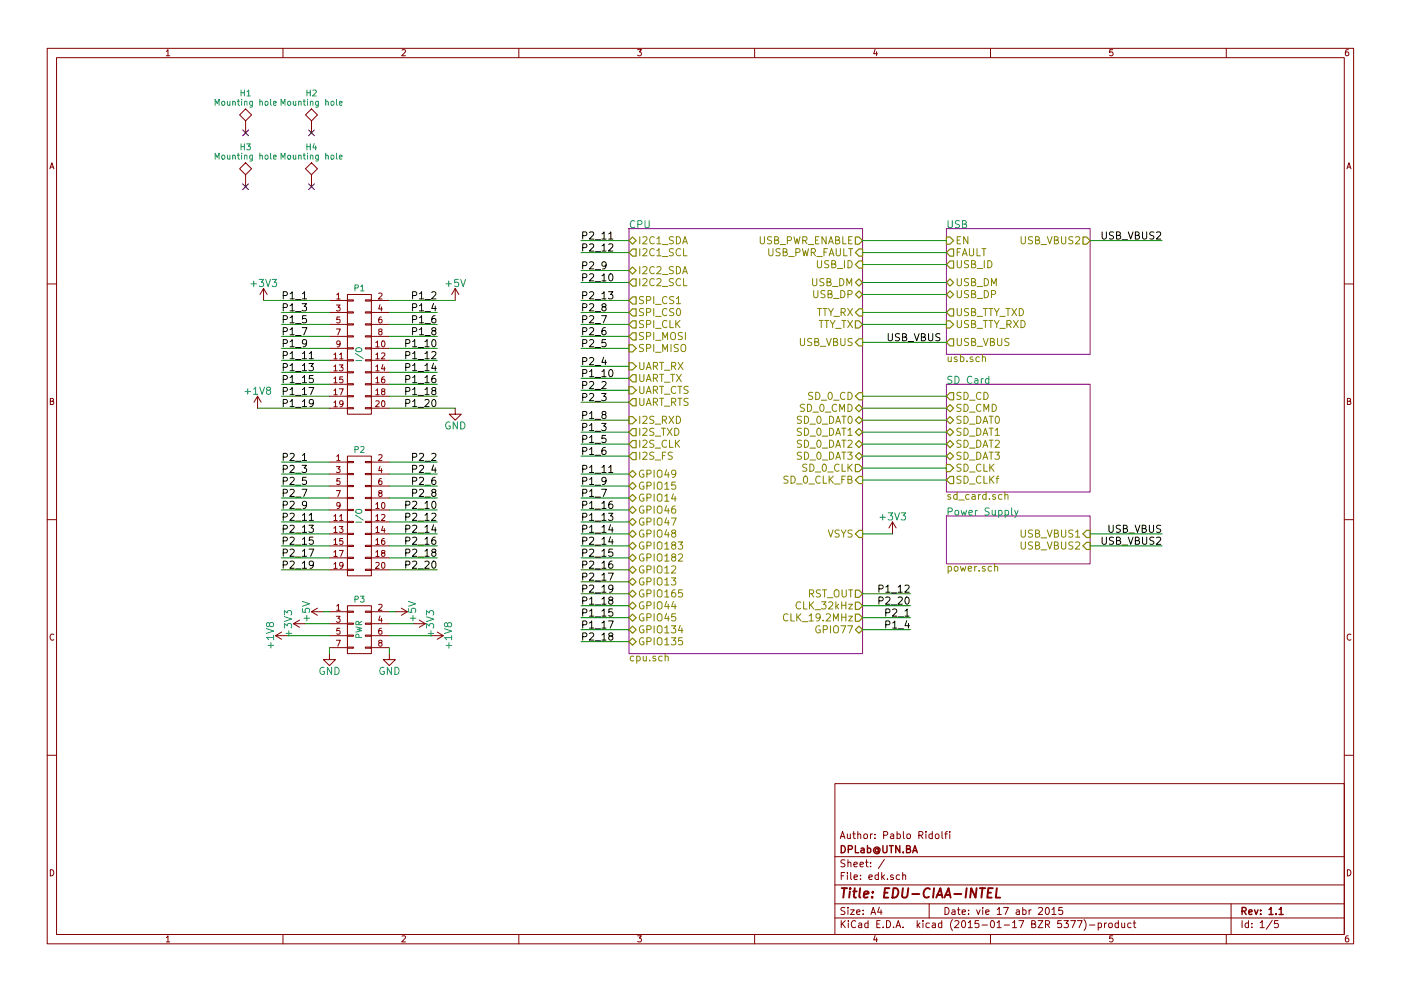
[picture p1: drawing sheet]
EESchema Schematic File Version 2
LIBS:power
LIBS:device
LIBS:transistors
LIBS:conn
LIBS:linear
LIBS:regul
LIBS:74xx
LIBS:cmos4000
LIBS:adc-dac
LIBS:memory
LIBS:xilinx
LIBS:special
LIBS:microcontrollers
LIBS:dsp
LIBS:microchip
LIBS:analog_switches
LIBS:motorola
LIBS:texas
LIBS:intel
LIBS:audio
LIBS:interface
LIBS:digital-audio
LIBS:philips
LIBS:display
LIBS:cypress
LIBS:siliconi
LIBS:opto
LIBS:atmel
LIBS:contrib
LIBS:valves
LIBS:bav199
LIBS:bss138dp
LIBS:ft232rq
LIBS:intel_edison
LIBS:mic2039eymt
LIBS:sd-con
LIBS:tblocks
LIBS:TXB0108
LIBS:txs0206-29
LIBS:prtr5v0u2x
LIBS:transf_unip
LIBS:edk-cache
EELAYER 25 0
EELAYER END
$Descr A4 11693 8268
encoding utf-8
Sheet 1 5
Title "EDU-CIAA-INTEL"
Date "vie 17 abr 2015"
Rev "1.1"
Comp "DPLab@UTN.BA"
Comment1 "Author: Pablo Ridolfi"
Comment2 ""
Comment3 ""
Comment4 ""
$EndDescr
$Sheet
S 5250 1900 1950 3550
U 54DA1A9C
F0 "CPU" 60
F1 "cpu.sch" 60
F2 "USB_ID" I R 7200 2200 60 
F3 "USB_PWR_FAULT" I R 7200 2100 60 
F4 "USB_PWR_ENABLE" O R 7200 2000 60 
F5 "TTY_TX" O R 7200 2700 60 
F6 "TTY_RX" I R 7200 2600 60 
F7 "USB_DP" B R 7200 2450 60 
F8 "USB_DM" B R 7200 2350 60 
F9 "USB_VBUS" I R 7200 2850 60 
F10 "I2C1_SDA" B L 5250 2000 60 
F11 "I2C1_SCL" O L 5250 2100 60 
F12 "I2C2_SDA" B L 5250 2250 60 
F13 "I2C2_SCL" O L 5250 2350 60 
F14 "SPI_CS1" O L 5250 2500 60 
F15 "SPI_CS0" O L 5250 2600 60 
F16 "SPI_CLK" O L 5250 2700 60 
F17 "SPI_MOSI" O L 5250 2800 60 
F18 "SPI_MISO" I L 5250 2900 60 
F19 "UART_RX" I L 5250 3050 60 
F20 "UART_CTS" I L 5250 3250 60 
F21 "UART_RTS" O L 5250 3350 60 
F22 "UART_TX" O L 5250 3150 60 
F23 "VSYS" I R 7200 4450 60 
F24 "SD_0_CLK_FB" I R 7200 4000 60 
F25 "SD_0_CLK" O R 7200 3900 60 
F26 "SD_0_CD" I R 7200 3300 60 
F27 "SD_0_CMD" B R 7200 3400 60 
F28 "SD_0_DAT2" B R 7200 3700 60 
F29 "SD_0_DAT0" B R 7200 3500 60 
F30 "SD_0_DAT3" B R 7200 3800 60 
F31 "SD_0_DAT1" B R 7200 3600 60 
F32 "I2S_RXD" I L 5250 3500 60 
F33 "I2S_CLK" O L 5250 3700 60 
F34 "I2S_FS" O L 5250 3800 60 
F35 "I2S_TXD" O L 5250 3600 60 
F36 "GPIO49" B L 5250 3950 60 
F37 "GPIO15" B L 5250 4050 60 
F38 "GPIO14" B L 5250 4150 60 
F39 "GPIO46" B L 5250 4250 60 
F40 "GPIO47" B L 5250 4350 60 
F41 "GPIO48" B L 5250 4450 60 
F42 "GPIO183" B L 5250 4550 60 
F43 "GPIO182" B L 5250 4650 60 
F44 "GPIO12" B L 5250 4750 60 
F45 "GPIO13" B L 5250 4850 60 
F46 "GPIO165" B L 5250 4950 60 
F47 "GPIO44" B L 5250 5050 60 
F48 "GPIO45" B L 5250 5150 60 
F49 "GPIO134" B L 5250 5250 60 
F50 "GPIO135" B L 5250 5350 60 
F51 "CLK_19.2MHz" O R 7200 5150 60 
F52 "CLK_32kHz" O R 7200 5050 60 
F53 "RST_OUT" O R 7200 4950 60 
F54 "GPIO77" B R 7200 5250 60 
$EndSheet
$Sheet
S 7900 1900 1200 1050
U 54DD67E8
F0 "USB" 60
F1 "usb.sch" 60
F2 "EN" I L 7900 2000 60 
F3 "FAULT" O L 7900 2100 60 
F4 "USB_VBUS" O L 7900 2850 60 
F5 "USB_ID" O L 7900 2200 60 
F6 "USB_DM" B L 7900 2350 60 
F7 "USB_DP" B L 7900 2450 60 
F8 "USB_VBUS2" O R 9100 2000 60 
F9 "USB_TTY_TXD" O L 7900 2600 60 
F10 "USB_TTY_RXD" I L 7900 2700 60 
$EndSheet
$Sheet
S 7900 3200 1200 900 
U 54DE09A3
F0 "SD Card" 60
F1 "sd_card.sch" 60
F2 "SD_DAT2" B L 7900 3700 60 
F3 "SD_DAT3" B L 7900 3800 60 
F4 "SD_CLK" I L 7900 3900 60 
F5 "SD_DAT0" B L 7900 3500 60 
F6 "SD_DAT1" B L 7900 3600 60 
F7 "SD_CLKf" O L 7900 4000 60 
F8 "SD_CMD" B L 7900 3400 60 
F9 "SD_CD" O L 7900 3300 60 
$EndSheet
Text Label 7400 2850 0    60   ~ 0
USB_VBUS
Text Label 9700 2000 2    60   ~ 0
USB_VBUS2
$Comp
L CONN_02X10 P1
U 1 1
P 3000 2950
F 0 "P1" H 3000 3500 50  0000 C CNN
F 1 "I/O" V 3000 2950 50  0000 C CNN
F 2 "Pin_Headers:Pin_Header_Straight_2x10" H 3000 1750 60  0001 C CNN
F 3 "" H 3000 1750 60  0000 C CNN
	1    3000 2950
	1    0    0    -1  
$EndComp
$Comp
L CONN_02X10 P2
U 1 1
P 3000 4300
F 0 "P2" H 3000 4850 50  0000 C CNN
F 1 "I/O" V 3000 4300 50  0000 C CNN
F 2 "Pin_Headers:Pin_Header_Straight_2x10" H 3000 3100 60  0001 C CNN
F 3 "" H 3000 3100 60  0000 C CNN
	1    3000 4300
	1    0    0    -1  
$EndComp
$Sheet
S 7900 4300 1200 400 
U 54DB722F
F0 "Power Supply" 60
F1 "power.sch" 60
F2 "USB_VBUS2" I R 9100 4550 60 
F3 "USB_VBUS1" I R 9100 4450 60 
$EndSheet
Text Label 9700 4550 2    60   ~ 0
USB_VBUS2
Text Label 9700 4450 2    60   ~ 0
USB_VBUS
$Comp
L +3V3 #PWR01
U 1 1
P 7450 4450
F 0 "#PWR01" H 7450 4300 60  0001 C CNN
F 1 "+3V3" H 7450 4590 60  0000 C CNN
F 2 "" H 7450 4450 60  0000 C CNN
F 3 "" H 7450 4450 60  0000 C CNN
	1    7450 4450
	1    0    0    -1  
$EndComp
Text Label 2350 2500 0    60   ~ 0
P1_1
Text Label 2350 2600 0    60   ~ 0
P1_3
Text Label 2350 2700 0    60   ~ 0
P1_5
Text Label 2350 2800 0    60   ~ 0
P1_7
Text Label 2350 2900 0    60   ~ 0
P1_9
Text Label 2350 3000 0    60   ~ 0
P1_11
Text Label 2350 3100 0    60   ~ 0
P1_13
Text Label 2350 3200 0    60   ~ 0
P1_15
Text Label 2350 3300 0    60   ~ 0
P1_17
Text Label 2350 3400 0    60   ~ 0
P1_19
Text Label 3650 2500 2    60   ~ 0
P1_2
Text Label 3650 2600 2    60   ~ 0
P1_4
Text Label 3650 2700 2    60   ~ 0
P1_6
Text Label 3650 2800 2    60   ~ 0
P1_8
Text Label 3650 2900 2    60   ~ 0
P1_10
Text Label 3650 3000 2    60   ~ 0
P1_12
Text Label 3650 3100 2    60   ~ 0
P1_14
Text Label 3650 3200 2    60   ~ 0
P1_16
Text Label 3650 3300 2    60   ~ 0
P1_18
Text Label 3650 3400 2    60   ~ 0
P1_20
Text Label 2350 3850 0    60   ~ 0
P2_1
Text Label 2350 3950 0    60   ~ 0
P2_3
Text Label 2350 4050 0    60   ~ 0
P2_5
Text Label 2350 4150 0    60   ~ 0
P2_7
Text Label 2350 4250 0    60   ~ 0
P2_9
Text Label 2350 4350 0    60   ~ 0
P2_11
Text Label 2350 4450 0    60   ~ 0
P2_13
Text Label 2350 4550 0    60   ~ 0
P2_15
Text Label 2350 4650 0    60   ~ 0
P2_17
Text Label 2350 4750 0    60   ~ 0
P2_19
Text Label 3650 3850 2    60   ~ 0
P2_2
Text Label 3650 3950 2    60   ~ 0
P2_4
Text Label 3650 4050 2    60   ~ 0
P2_6
Text Label 3650 4150 2    60   ~ 0
P2_8
Text Label 3650 4250 2    60   ~ 0
P2_10
Text Label 3650 4350 2    60   ~ 0
P2_12
Text Label 3650 4450 2    60   ~ 0
P2_14
Text Label 3650 4550 2    60   ~ 0
P2_16
Text Label 3650 4650 2    60   ~ 0
P2_18
Text Label 3650 4750 2    60   ~ 0
P2_20
$Comp
L +3V3 #PWR02
U 1 1
P 2200 2500
F 0 "#PWR02" H 2200 2350 60  0001 C CNN
F 1 "+3V3" H 2200 2640 60  0000 C CNN
F 2 "" H 2200 2500 60  0000 C CNN
F 3 "" H 2200 2500 60  0000 C CNN
	1    2200 2500
	1    0    0    -1  
$EndComp
$Comp
L +5V #PWR03
U 1 1
P 3800 2500
F 0 "#PWR03" H 3800 2350 60  0001 C CNN
F 1 "+5V" H 3800 2640 60  0000 C CNN
F 2 "" H 3800 2500 60  0000 C CNN
F 3 "" H 3800 2500 60  0000 C CNN
	1    3800 2500
	1    0    0    -1  
$EndComp
$Comp
L GND #PWR04
U 1 1
P 3800 3400
F 0 "#PWR04" H 3800 3150 60  0001 C CNN
F 1 "GND" H 3800 3250 60  0000 C CNN
F 2 "" H 3800 3400 60  0000 C CNN
F 3 "" H 3800 3400 60  0000 C CNN
	1    3800 3400
	1    0    0    -1  
$EndComp
Wire Wire Line
	2350 3850 2750 3850
Wire Wire Line
	3250 4750 3650 4750
Wire Wire Line
	3250 4650 3650 4650
Wire Wire Line
	3250 4550 3650 4550
Wire Wire Line
	3250 4450 3650 4450
Wire Wire Line
	3250 4350 3650 4350
Wire Wire Line
	3250 4250 3650 4250
Wire Wire Line
	3250 4150 3650 4150
Wire Wire Line
	3250 4050 3650 4050
Wire Wire Line
	3250 3950 3650 3950
Wire Wire Line
	3250 3850 3650 3850
Wire Wire Line
	2750 4750 2350 4750
Wire Wire Line
	2750 4650 2350 4650
Wire Wire Line
	2750 4550 2350 4550
Wire Wire Line
	2750 4450 2350 4450
Wire Wire Line
	2750 4350 2350 4350
Wire Wire Line
	2750 4250 2350 4250
Wire Wire Line
	2750 4150 2350 4150
Wire Wire Line
	2750 4050 2350 4050
Wire Wire Line
	2750 3950 2350 3950
Wire Wire Line
	3250 3400 3800 3400
Wire Wire Line
	3250 3300 3650 3300
Wire Wire Line
	3250 3200 3650 3200
Wire Wire Line
	3250 3100 3650 3100
Wire Wire Line
	3250 3000 3650 3000
Wire Wire Line
	3250 2900 3650 2900
Wire Wire Line
	3250 2800 3650 2800
Wire Wire Line
	3250 2700 3650 2700
Wire Wire Line
	3250 2600 3650 2600
Wire Wire Line
	3250 2500 3800 2500
Wire Wire Line
	2150 3400 2750 3400
Wire Wire Line
	2750 3300 2350 3300
Wire Wire Line
	2750 3200 2350 3200
Wire Wire Line
	2750 3100 2350 3100
Wire Wire Line
	2750 3000 2350 3000
Wire Wire Line
	2750 2900 2350 2900
Wire Wire Line
	2750 2800 2350 2800
Wire Wire Line
	2750 2700 2350 2700
Wire Wire Line
	2750 2600 2350 2600
Wire Wire Line
	2200 2500 2750 2500
Wire Wire Line
	7450 4450 7200 4450
Wire Wire Line
	9100 4450 9700 4450
Wire Wire Line
	9100 4550 9700 4550
Wire Wire Line
	7200 4000 7900 4000
Wire Wire Line
	7200 3900 7900 3900
Wire Wire Line
	7200 3800 7900 3800
Wire Wire Line
	7200 3700 7900 3700
Wire Wire Line
	7200 3600 7900 3600
Wire Wire Line
	7200 3500 7900 3500
Wire Wire Line
	7200 3400 7900 3400
Wire Wire Line
	7200 3300 7900 3300
Wire Wire Line
	9100 2000 9700 2000
Wire Wire Line
	7200 2200 7900 2200
Wire Wire Line
	7200 2850 7900 2850
Wire Wire Line
	7200 2700 7900 2700
Wire Wire Line
	7200 2600 7900 2600
Wire Wire Line
	7200 2450 7900 2450
Wire Wire Line
	7200 2350 7900 2350
Wire Wire Line
	7200 2100 7900 2100
Wire Wire Line
	7200 2000 7900 2000
Wire Wire Line
	5250 2000 4850 2000
Wire Wire Line
	5250 2100 4850 2100
Wire Wire Line
	5250 2250 4850 2250
Wire Wire Line
	5250 2350 4850 2350
Wire Wire Line
	5250 2500 4850 2500
Wire Wire Line
	5250 2600 4850 2600
Wire Wire Line
	5250 2700 4850 2700
Wire Wire Line
	5250 2800 4850 2800
Wire Wire Line
	5250 2900 4850 2900
Wire Wire Line
	5250 3050 4850 3050
Wire Wire Line
	5250 3150 4850 3150
Wire Wire Line
	5250 3250 4850 3250
Wire Wire Line
	5250 3350 4850 3350
Wire Wire Line
	5250 3500 4850 3500
Wire Wire Line
	5250 3600 4850 3600
Wire Wire Line
	5250 3700 4850 3700
Wire Wire Line
	5250 3800 4850 3800
Wire Wire Line
	5250 3950 4850 3950
Wire Wire Line
	5250 4050 4850 4050
Wire Wire Line
	5250 4150 4850 4150
Wire Wire Line
	5250 4250 4850 4250
Wire Wire Line
	5250 4350 4850 4350
Wire Wire Line
	5250 4450 4850 4450
Wire Wire Line
	5250 4550 4850 4550
Wire Wire Line
	5250 4650 4850 4650
Wire Wire Line
	5250 4750 4850 4750
Wire Wire Line
	5250 4850 4850 4850
Wire Wire Line
	5250 4950 4850 4950
Wire Wire Line
	5250 5050 4850 5050
Wire Wire Line
	5250 5150 4850 5150
Wire Wire Line
	5250 5250 4850 5250
Wire Wire Line
	5250 5350 4850 5350
Wire Wire Line
	7600 4950 7200 4950
Wire Wire Line
	7600 5050 7200 5050
Wire Wire Line
	7600 5150 7200 5150
Wire Wire Line
	7600 5250 7200 5250
Text Label 7600 5150 2    60   ~ 0
P2_1
Text Label 4850 3250 0    60   ~ 0
P2_2
Text Label 4850 3350 0    60   ~ 0
P2_3
Text Label 4850 3050 0    60   ~ 0
P2_4
Text Label 4850 2900 0    60   ~ 0
P2_5
Text Label 4850 2800 0    60   ~ 0
P2_6
Text Label 4850 2700 0    60   ~ 0
P2_7
Text Label 4850 2600 0    60   ~ 0
P2_8
Text Label 4850 2250 0    60   ~ 0
P2_9
Text Label 4850 2350 0    60   ~ 0
P2_10
Text Label 4850 2000 0    60   ~ 0
P2_11
Text Label 4850 2100 0    60   ~ 0
P2_12
Text Label 4850 2500 0    60   ~ 0
P2_13
Text Label 4850 4550 0    60   ~ 0
P2_14
Text Label 4850 4650 0    60   ~ 0
P2_15
Text Label 4850 4750 0    60   ~ 0
P2_16
Text Label 4850 4850 0    60   ~ 0
P2_17
Text Label 4850 5350 0    60   ~ 0
P2_18
Text Label 4850 4950 0    60   ~ 0
P2_19
Text Label 7600 5050 2    60   ~ 0
P2_20
$Comp
L +1V8 #PWR05
U 1 1
P 2150 3400
F 0 "#PWR05" H 2150 3250 60  0001 C CNN
F 1 "+1V8" H 2150 3540 60  0000 C CNN
F 2 "" H 2150 3400 60  0000 C CNN
F 3 "" H 2150 3400 60  0000 C CNN
	1    2150 3400
	1    0    0    -1  
$EndComp
Text Label 4850 3600 0    60   ~ 0
P1_3
Text Label 7600 5250 2    60   ~ 0
P1_4
Text Label 4850 3700 0    60   ~ 0
P1_5
Text Label 4850 3800 0    60   ~ 0
P1_6
Text Label 4850 4150 0    60   ~ 0
P1_7
Text Label 4850 3500 0    60   ~ 0
P1_8
Text Label 4850 4050 0    60   ~ 0
P1_9
Text Label 4850 3150 0    60   ~ 0
P1_10
Text Label 4850 3950 0    60   ~ 0
P1_11
Text Label 7600 4950 2    60   ~ 0
P1_12
Text Label 4850 4350 0    60   ~ 0
P1_13
Text Label 4850 4450 0    60   ~ 0
P1_14
Text Label 4850 5150 0    60   ~ 0
P1_15
Text Label 4850 4250 0    60   ~ 0
P1_16
Text Label 4850 5250 0    60   ~ 0
P1_17
Text Label 4850 5050 0    60   ~ 0
P1_18
$Comp
L CONN_02X04 P3
U 1 1
P 3000 5250
F 0 "P3" H 3000 5500 50  0000 C CNN
F 1 "PWR" V 3000 5250 50  0000 C CNN
F 2 "Pin_Headers:Pin_Header_Straight_2x04" H 3000 4050 60  0001 C CNN
F 3 "" H 3000 4050 60  0000 C CNN
	1    3000 5250
	1    0    0    -1  
$EndComp
$Comp
L +5V #PWR06
U 1 1
P 2700 5100
F 0 "#PWR06" H 2700 4950 60  0001 C CNN
F 1 "+5V" H 2700 5240 60  0000 C CNN
F 2 "" H 2700 5100 60  0000 C CNN
F 3 "" H 2700 5100 60  0000 C CNN
	1    2700 5100
	0    -1   -1   0   
$EndComp
$Comp
L +5V #PWR07
U 1 1
P 3300 5100
F 0 "#PWR07" H 3300 4950 60  0001 C CNN
F 1 "+5V" H 3300 5240 60  0000 C CNN
F 2 "" H 3300 5100 60  0000 C CNN
F 3 "" H 3300 5100 60  0000 C CNN
	1    3300 5100
	0    1    1    0   
$EndComp
$Comp
L GND #PWR08
U 1 1
P 2750 5450
F 0 "#PWR08" H 2750 5200 60  0001 C CNN
F 1 "GND" H 2750 5300 60  0000 C CNN
F 2 "" H 2750 5450 60  0000 C CNN
F 3 "" H 2750 5450 60  0000 C CNN
	1    2750 5450
	1    0    0    -1  
$EndComp
$Comp
L GND #PWR09
U 1 1
P 3250 5450
F 0 "#PWR09" H 3250 5200 60  0001 C CNN
F 1 "GND" H 3250 5300 60  0000 C CNN
F 2 "" H 3250 5450 60  0000 C CNN
F 3 "" H 3250 5450 60  0000 C CNN
	1    3250 5450
	1    0    0    -1  
$EndComp
$Comp
L +1V8 #PWR010
U 1 1
P 3600 5300
F 0 "#PWR010" H 3600 5150 60  0001 C CNN
F 1 "+1V8" H 3600 5440 60  0000 C CNN
F 2 "" H 3600 5300 60  0000 C CNN
F 3 "" H 3600 5300 60  0000 C CNN
	1    3600 5300
	0    1    1    0   
$EndComp
$Comp
L +3V3 #PWR011
U 1 1
P 2550 5200
F 0 "#PWR011" H 2550 5050 60  0001 C CNN
F 1 "+3V3" H 2550 5340 60  0000 C CNN
F 2 "" H 2550 5200 60  0000 C CNN
F 3 "" H 2550 5200 60  0000 C CNN
	1    2550 5200
	0    -1   -1   0   
$EndComp
$Comp
L +3V3 #PWR012
U 1 1
P 3450 5200
F 0 "#PWR012" H 3450 5050 60  0001 C CNN
F 1 "+3V3" H 3450 5340 60  0000 C CNN
F 2 "" H 3450 5200 60  0000 C CNN
F 3 "" H 3450 5200 60  0000 C CNN
	1    3450 5200
	0    1    1    0   
$EndComp
$Comp
L +1V8 #PWR013
U 1 1
P 2400 5300
F 0 "#PWR013" H 2400 5150 60  0001 C CNN
F 1 "+1V8" H 2400 5440 60  0000 C CNN
F 2 "" H 2400 5300 60  0000 C CNN
F 3 "" H 2400 5300 60  0000 C CNN
	1    2400 5300
	0    -1   -1   0   
$EndComp
Wire Wire Line
	2400 5300 2750 5300
Wire Wire Line
	2750 5400 2750 5450
Wire Wire Line
	3250 5400 3250 5450
Wire Wire Line
	3250 5300 3600 5300
Wire Wire Line
	3450 5200 3250 5200
Wire Wire Line
	2750 5200 2550 5200
Wire Wire Line
	2700 5100 2750 5100
Wire Wire Line
	3250 5100 3300 5100
$Comp
L TST H3
U 1 1
P 2050 1550
F 0 "H3" H 2050 1850 50  0000 C BNN
F 1 "Mounting hole" H 2050 1800 50  0000 C CNN
F 2 "Mounting_Holes:MountingHole_3mm" H 2050 1550 60  0001 C CNN
F 3 "" H 2050 1550 60  0000 C CNN
	1    2050 1550
	1    0    0    -1  
$EndComp
$Comp
L TST H4
U 1 1
P 2600 1550
F 0 "H4" H 2600 1850 50  0000 C BNN
F 1 "Mounting hole" H 2600 1800 50  0000 C CNN
F 2 "Mounting_Holes:MountingHole_3mm" H 2600 1550 60  0001 C CNN
F 3 "" H 2600 1550 60  0000 C CNN
	1    2600 1550
	1    0    0    -1  
$EndComp
$Comp
L TST H1
U 1 1
P 2050 1100
F 0 "H1" H 2050 1400 50  0000 C BNN
F 1 "Mounting hole" H 2050 1350 50  0000 C CNN
F 2 "Mounting_Holes:MountingHole_3mm" H 2050 1100 60  0001 C CNN
F 3 "" H 2050 1100 60  0000 C CNN
	1    2050 1100
	1    0    0    -1  
$EndComp
$Comp
L TST H2
U 1 1
P 2600 1100
F 0 "H2" H 2600 1400 50  0000 C BNN
F 1 "Mounting hole" H 2600 1350 50  0000 C CNN
F 2 "Mounting_Holes:MountingHole_3mm" H 2600 1100 60  0001 C CNN
F 3 "" H 2600 1100 60  0000 C CNN
	1    2600 1100
	1    0    0    -1  
$EndComp
NoConn ~ 2050 1100
NoConn ~ 2050 1550
NoConn ~ 2600 1550
NoConn ~ 2600 1100
$EndSCHEMATC
